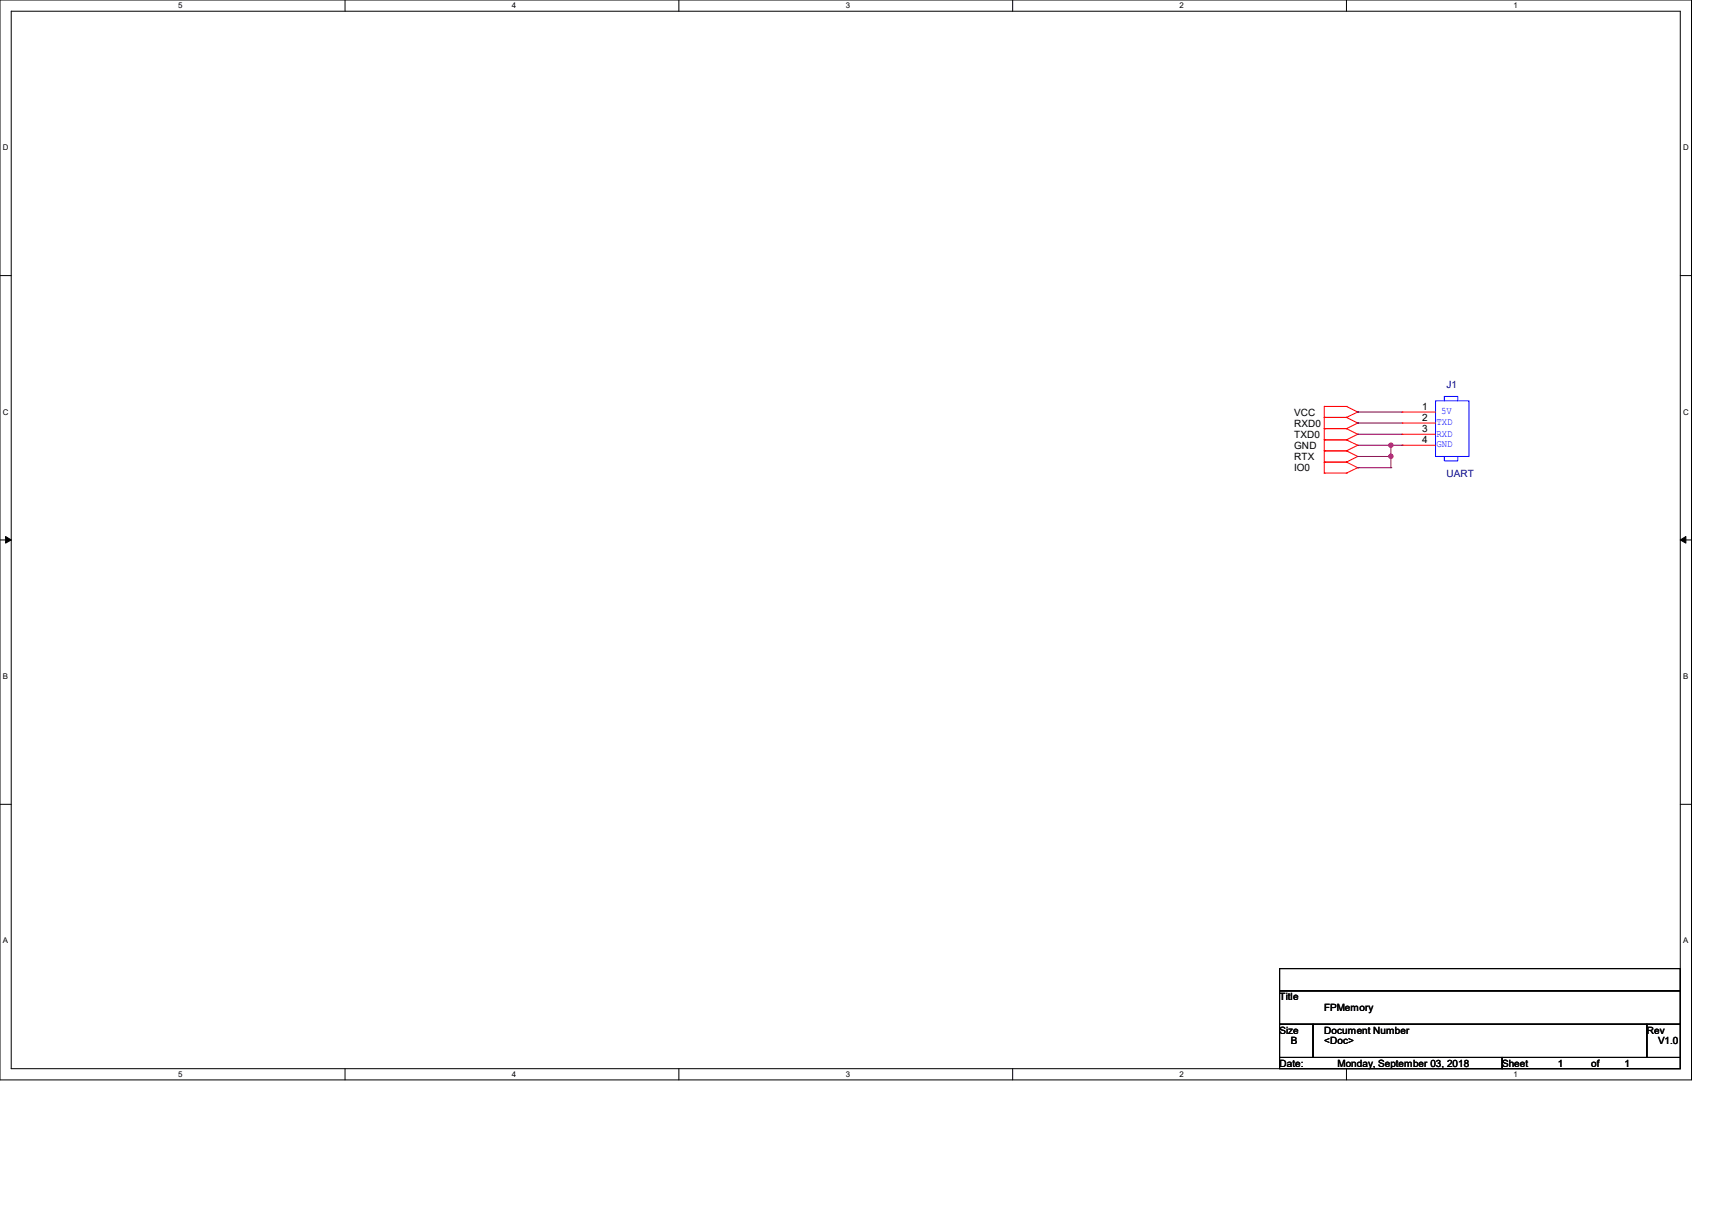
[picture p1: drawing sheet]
<svg xmlns="http://www.w3.org/2000/svg" width="297mm" height="210mm" viewBox="0 0 297 210" stroke-linecap="round" stroke-linejoin="round" font-family="sans-serif">
<path d="M0 0h293.5v187.3h-293.5zM1.9 1.9h289.6v183.4h-289.6z" fill="none" stroke="#000" stroke-width=".17"/>
<g fill="#fff">
<path d="M30.9 .2h.8v1.5h-.8z"/>
<path d="M30.9 185.5h.8v1.6h-.8z"/>
</g>
<path d="M59.9 0v1.9M59.9 185.3v2" fill="none" stroke="#000" stroke-width=".17"/>
<g fill="#fff">
<path d="M88.8 .2h.8v1.5h-.8z"/>
<path d="M88.8 185.5h.8v1.6h-.8z"/>
</g>
<path d="M117.8 0v1.9M117.8 185.3v2" fill="none" stroke="#000" stroke-width=".17"/>
<g fill="#fff">
<path d="M146.7 .2h.8v1.5h-.8z"/>
<path d="M146.7 185.5h.8v1.6h-.8z"/>
</g>
<path d="M175.7 0v1.9M175.7 185.3v2" fill="none" stroke="#000" stroke-width=".17"/>
<g fill="#fff">
<path d="M204.6 .2h.8v1.5h-.8z"/>
<path d="M204.6 185.5h.8v1.6h-.8z"/>
</g>
<path d="M233.6 0v1.9M233.6 185.3v2" fill="none" stroke="#000" stroke-width=".17"/>
<g fill="#fff">
<path d="M262.6 .2h.7v1.5h-.7z"/>
<path d="M262.6 185.5h.7v1.6h-.7z"/>
<path d="M.5 24.8h1v1.6h-1z"/>
<path d="M292 24.8h1v1.6h-1z"/>
<path d="M.5 70.7h1v1.5h-1z"/>
<path d="M292 70.7h1v1.5h-1z"/>
</g>
<path d="M0 47.8h1.9M291.5 47.8h2" fill="none" stroke="#000" stroke-width=".17"/>
<g fill="#fff">
<path d="M.5 116.5h.9v1.6h-.9z"/>
<path d="M292 116.5h.9v1.6h-.9z"/>
</g>
<path d="M0 93.6h1.9M291.5 93.6h2" fill="none" stroke="#000" stroke-width=".17"/>
<path d="M1 93l.9 .6-.9 .6zM291.5 93.6l1-.6v1.2z" fill="#000" stroke="#000" stroke-width=".17"/>
<g fill="#fff">
<path d="M.5 162.4h.9v1.5h-.9z"/>
<path d="M292 162.4h.9v1.5h-.9z"/>
</g>
<path d="M0 139.5h1.9M291.5 139.5h2M222 168h69.5v3.8h-69.5zM222 171.8h69.5v5.8h-69.5zM222 177.6h5.8v5.8h-5.8zM227.8 177.6h57.9v5.8h-57.9zM285.7 177.6h5.8v5.8h-5.8zM222 183.4h38.6v1.9h-38.6zM260.6 183.4h30.9v1.9h-30.9z" fill="none" stroke="#000" stroke-width=".17"/>
<g fill="none" stroke="#f00" stroke-width=".17">
<path d="M229.7 70.5h.1M229.7 72.4h.1M229.7 74.3h.1M229.7 76.3h.1M229.7 78.2h.1M229.7 70.5h3.9M229.7 70.5v11.5M229.7 72.4h3.9M229.7 74.3h3.9M229.7 76.3h3.9M229.7 78.2h3.9M233.6 70.5h.1"/>
<path d="M233.6 72.4h.1M233.6 74.3h.1M233.6 76.3h.1M233.6 78.2h.1M233.6 70.5l1.9 1M233.6 72.4l1.9 1M233.6 74.3l1.9 1M233.6 76.3l1.9 .9M233.6 78.2l1.9 1M235.5 71.5h.1M235.5 73.4h.1M235.5 75.3h.1"/>
<path d="M235.5 77.2h.1M235.5 79.2h.1M235.5 71.5l-1.9 .9M235.5 73.4l-1.9 .9M235.5 75.3l-1.9 1M235.5 77.2l-1.9 1M235.5 79.2l-1.9 .9M243.2 71.5h.1M243.2 73.4h.1M243.2 75.3h.1M243.2 77.2h.1M243.2 71.5h5.8"/>
<path d="M243.2 73.4h5.8M243.2 75.3h5.8M243.2 77.2h5.8M229.7 80.1h.1M229.7 82h.1M229.7 80.1h3.9M229.7 82h3.9M233.6 80.1h.1M233.6 82h.1M233.6 80.1l1.9 1M235.5 81.1h.1M235.5 81.1l-1.9 .9"/>
</g>
<path d="M249 69.5h5.8v9.7h-5.8zM250.6 79.2v.7h2.3v-.7M250.6 69.5v-.8h2.3v.8" fill="none" stroke="#00f" stroke-width=".17"/>
<g fill="none" stroke="#800040" stroke-width=".17">
<path d="M235.5 71.5h.1M235.5 73.4h.1M235.5 75.3h.1M235.5 71.5h7.7M235.5 73.4h7.7M235.5 75.3h7.7M235.5 77.2h7.7M235.5 79.2h5.8M241.3 77.2h.1M241.3 79.2h.1M241.3 77.2v3.9M243.2 77.2h.1"/>
<path d="M235.5 81.1h.1M235.5 81.1h5.8M241.3 81.1h.1"/>
</g>
<g fill="#f0f" stroke="#f0f" stroke-width=".17">
<circle cx="241.3" cy="77.2" r=".38"/>
<circle cx="241.3" cy="79.1" r=".38"/>
</g>
<g font-size="1.7">
<text x="246.7" y="71">1</text>
<text x="224.5" y="72.1">VCC</text>
<text x="224.5" y="74">RXD0</text>
<text x="224.5" y="75.9">TXD0</text>
<text x="224.5" y="77.9">GND</text>
<text x="246.7" y="72.9">2</text>
<text x="246.7" y="74.9">3</text>
<text x="246.7" y="76.8">4</text>
<text x="224.5" y="79.8">RTX</text>
<text x="224.5" y="81.7">IO0</text>
<text x="222" y="173.4">Title</text>
<text x="222" y="179.2">Size</text>
<text x="229.7" y="175.3">FPMemory</text>
<text x="229.7" y="179.2">Document Number</text>
<text x="285.7" y="179.2">Rev</text>
<text x="222" y="185">Date:</text>
<text x="223.9" y="181.1">B</text>
<text x="229.7" y="181.1">&lt;Doc&gt;</text>
<text x="232.1" y="185">Monday, September 03, 2018</text>
<text x="260.6" y="185">Sheet</text>
<text x="270.2" y="185">1</text>
<text x="276" y="185">of</text>
<text x="281.8" y="185">1</text>
<text x="287.7" y="181.1">V1.0</text>
</g>
<g font-size="1.7" fill="#00f">
<text x="250" y="71.9">5V</text>
<text x="249.2" y="73.8">TXD</text>
<text x="249.2" y="75.7">RXD</text>
<text x="249.2" y="77.5">GND</text>
</g>
<g font-size="1.7" fill="#000080">
<text x="250.9" y="67.3">J1</text>
<text x="250.9" y="82.7">UART</text>
</g>
<g font-size="1.4">
<text x="30.9" y="1.4">5</text>
<text x="88.8" y="1.4">4</text>
<text x="146.7" y="1.4">3</text>
<text x="204.6" y="1.4">2</text>
<text x="262.6" y="1.4">1</text>
<text x=".5" y="26.1">D</text>
<text x="292" y="26.1">D</text>
<text x=".5" y="71.9">C</text>
<text x="292" y="71.9">C</text>
<text x=".5" y="117.8">B</text>
<text x="292" y="117.8">B</text>
<text x=".5" y="163.6">A</text>
<text x="292" y="163.6">A</text>
<text x="30.9" y="186.8">5</text>
<text x="88.8" y="186.8">4</text>
<text x="146.7" y="186.8">3</text>
<text x="204.6" y="186.8">2</text>
<text x="262.6" y="186.8">1</text>
</g>
</svg>
